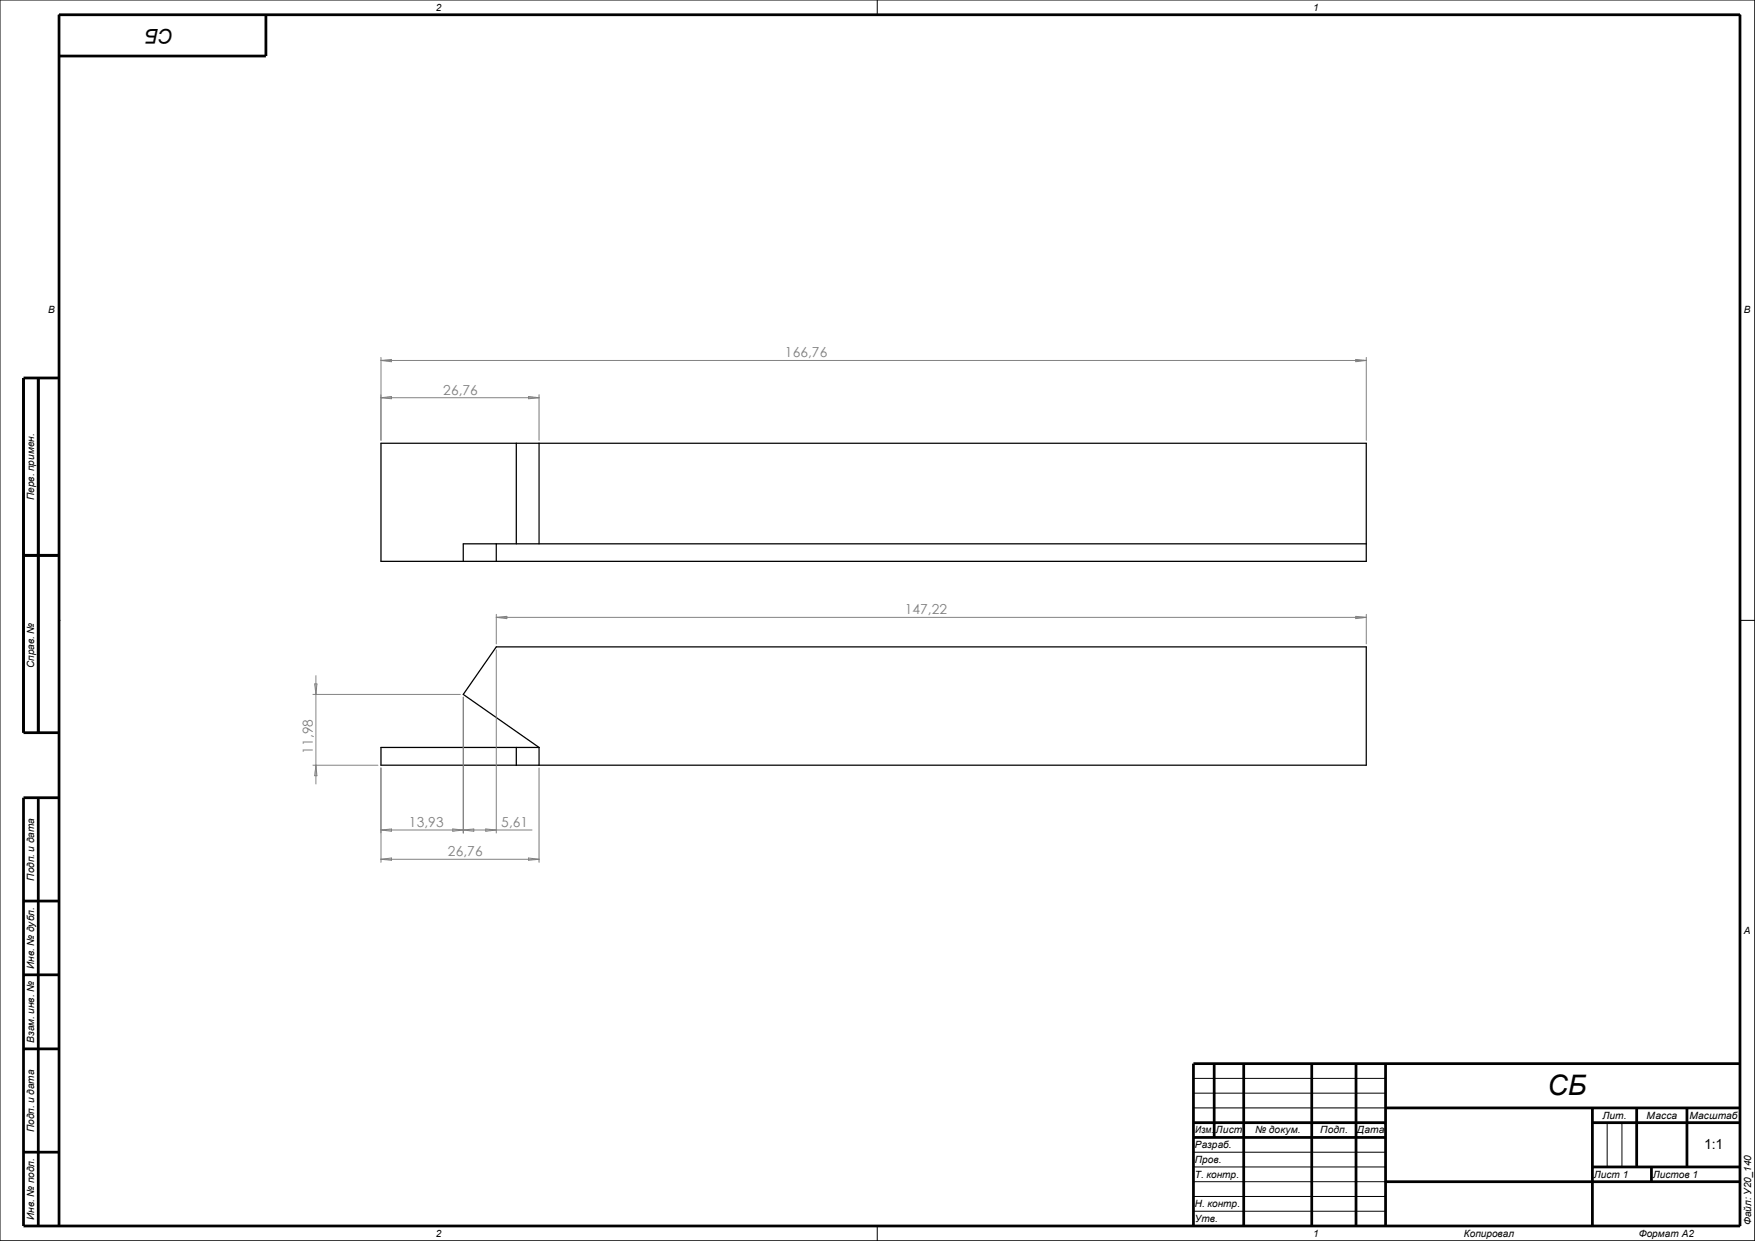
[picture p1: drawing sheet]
<svg xmlns="http://www.w3.org/2000/svg" width="297mm" height="210mm" viewBox="0 0 297 210" stroke-linecap="round" stroke-linejoin="round" font-family="sans-serif">
<g fill="none" stroke="#000" stroke-width=".17">
<path d="M0 0h297v210h-297zM10 2.5h284.5v205h-284.5zM148.5 0v2.5M152.2 2.5h.1M10 105h.1M294.5 105h.1M294.5 105h2.5M202 185h32.5M202 182.5h32.5M202 197.5h32.5M202 195h32.5M202 187.5h32.5"/>
<path d="M202 200h32.5M272 190v7.5M274.5 190v7.5M148.5 207.5v2.5M152.2 207.5h.1M202 205h32.5M202 202.5h32.5"/>
</g>
<path d="M10 64v143.5M64.5 75h166.7v20h-166.7zM87.4 75v17M91.2 75v17M84 92v3M231.2 92h-152.8v3M64.5 126.5h26.7l-12.8-9 5.6-8h147.2v20h-166.7zM87.4 126.5v3M91.2 126.5v3" fill="none" stroke="#000" stroke-width=".21"/>
<g fill="none" stroke="#000" stroke-width=".47">
<path d="M45 2.5v7h-35M6.5 64v60M10 64h-6v60h6M4 94h6M6.5 135v72.5M10 135h-6v72.5h290.5v-205h-284.5v205M4 152.5h6M4 165h6M4 177.5h6M4 195h6M202 192.5h32.5M202 190h32.5"/>
<path d="M205.5 180v12.5M210.5 180v27.5M222 180v27.5M229.5 180v27.5M234.5 200h60M234.5 180v27.5M234.5 187.5h60M269.5 190h25M269.5 197.5h25M269.5 187.5v20M277 187.5v10M279.5 197.5v2.5"/>
<path d="M285.5 187.5v10M294.5 180h-92.5v27.5"/>
</g>
<g fill="none" stroke="#808080" stroke-width=".17">
<path d="M64.5 60.5v14M64.5 67.3h26.7M64.5 67.3l1.8-.2v.4zM64.5 61l1.8-.2v.4zM64.5 61h166.7M89.5 67.1l1.7 .2-1.7 .2zM91.2 66.8v7.7M229.4 60.8l1.8 .2-1.8 .2zM231.2 60.5v14M53 117.5h24.9M53.3 115.7h.3l-.1 1.8zM53.5 114.3v18.4"/>
<path d="M78.4 118v23M84 104.5l1.8-.2v.4zM84 104.5h147.2M84 104v5M84 110v31M229.4 104.3l1.8 .2-1.8 .2zM231.2 104v5M53 129.5h11M53.5 129.5l.1 1.8h-.3zM64.5 130v15.9M91.2 130v15.9M64.5 140.5l1.8-.2v.4z"/>
<path d="M64.5 145.4l1.8-.2v.4zM64.5 140.5h25.5M64.5 145.4h26.7M76.6 140.3l1.8 .2-1.8 .2zM78.4 140.5l1.8-.2v.4zM82.2 140.3l1.8 .2-1.8 .2zM89.5 145.2l1.7 .2-1.7 .2z"/>
</g>
<text font-size="4.8" x="261.9" y="185.3">СБ</text>
<text font-size="3.4" x="29.4" y="4.8" transform="rotate(-180 29.4 4.8)">СБ</text>
<text font-size="2.4" x="288.4" y="194.5">1:1</text>
<g font-size="2.3" fill="#808080">
<text x="132.8" y="60.5">166,76</text>
<text x="75" y="66.8">26,76</text>
<text x="153.1" y="104">147,22</text>
<text x="52.9" y="127.6" transform="rotate(-90 52.9 127.6)">11,98</text>
<text x="69.2" y="140">13,93</text>
<text x="84.8" y="140">5,61</text>
<text x="75.8" y="144.9">26,76</text>
</g>
<g font-size="1.7">
<text x="73.7" y="1.8">2</text>
<text x="222.2" y="1.8">1</text>
<text x="8.2" y="53">B</text>
<text x="295.1" y="53">B</text>
<text x="5.8" y="84.6" transform="rotate(-90 5.8 84.6)">Перв. примен.</text>
<text x="5.8" y="113.1" transform="rotate(-90 5.8 113.1)">Справ. №</text>
<text x="5.8" y="149.1" transform="rotate(-90 5.8 149.1)">Подп. и дата</text>
<text x="295.1" y="158.1">A</text>
<text x="5.8" y="164" transform="rotate(-90 5.8 164)">Инв. № дубл.</text>
<text x="5.8" y="176.5" transform="rotate(-90 5.8 176.5)">Взам. инв. №</text>
<text x="5.8" y="191.6" transform="rotate(-90 5.8 191.6)">Подп. и дата</text>
<text x="202.3" y="191.8">Изм.</text>
<text x="205.7" y="191.8">Лист</text>
<text x="212.4" y="191.8">№ докум.</text>
<text x="223.4" y="191.8">Подп.</text>
<text x="229.7" y="191.8">Дата</text>
<text x="271.2" y="189.3">Лит.</text>
<text x="278.7" y="189.3">Масса</text>
<text x="285.9" y="189.3">Масштаб</text>
<text x="202.2" y="196.8">Пров.</text>
<text x="202.2" y="194.3">Разраб.</text>
<text x="202.2" y="199.3">Т. контр.</text>
<text x="269.7" y="199.4">Лист 1</text>
<text x="279.7" y="199.4">Листов 1</text>
<text x="5.8" y="206.5" transform="rotate(-90 5.8 206.5)">Инв. № подл.</text>
<text x="73.7" y="209.3">2</text>
<text x="202.2" y="206.8">Утв.</text>
<text x="202.2" y="204.3">Н. контр.</text>
<text x="222.2" y="209.3">1</text>
<text x="247.7" y="209.3">Копировал</text>
<text x="277.3" y="209.3">Формат А2</text>
<text x="296.4" y="207.3" transform="rotate(-90 296.4 207.3)">Файл: У20_140</text>
</g>
</svg>
